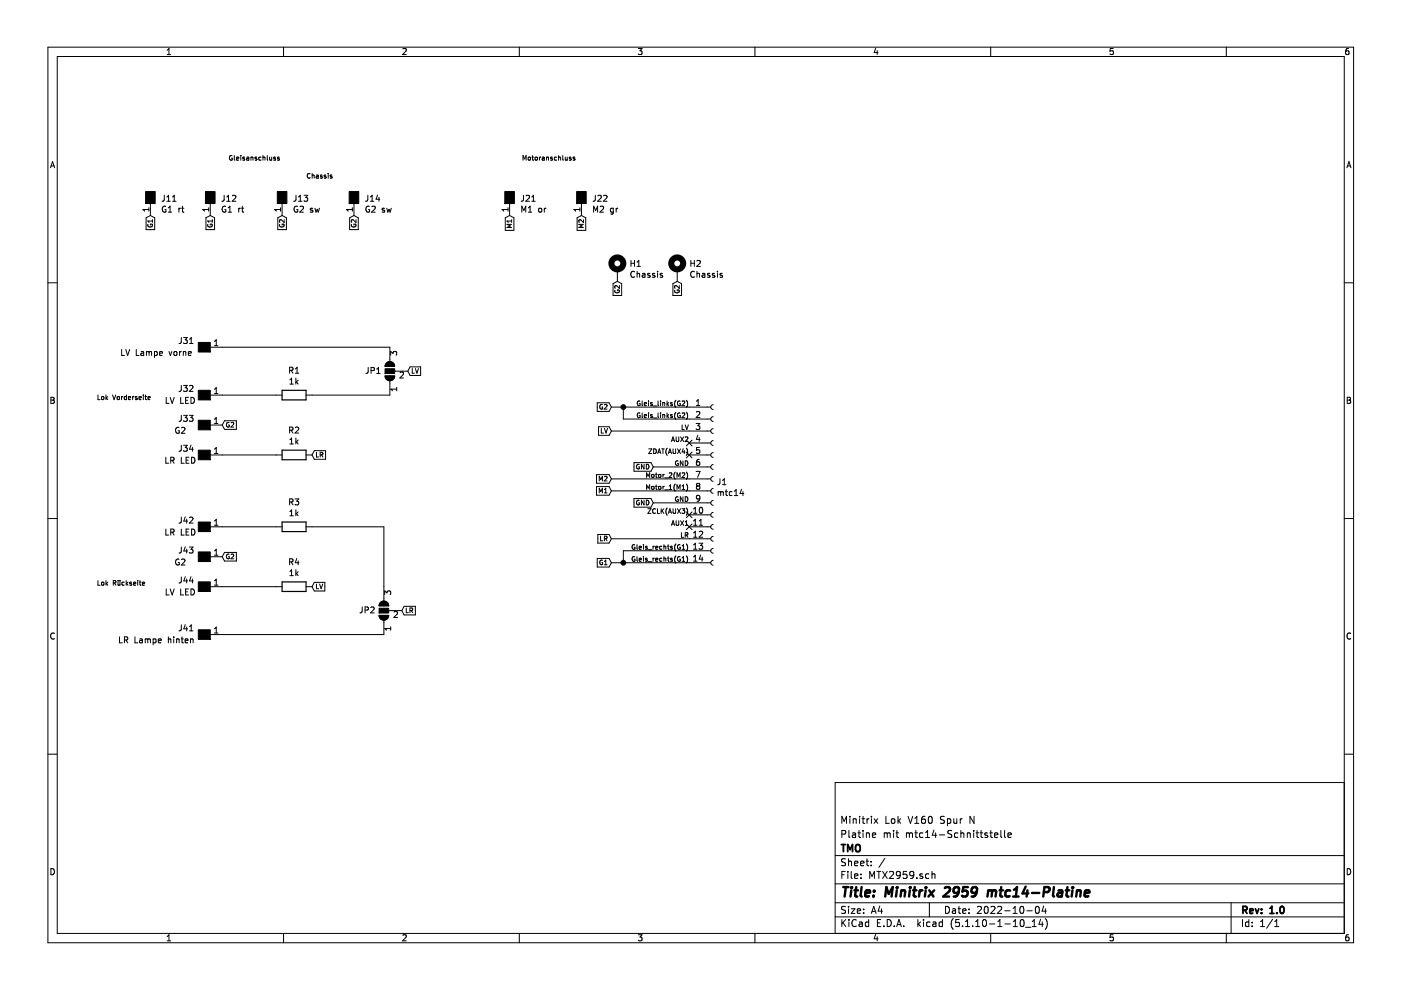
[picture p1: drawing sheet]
EESchema Schematic File Version 4
EELAYER 30 0
EELAYER END
$Descr A4 11693 8268
encoding utf-8
Sheet 1 1
Title "Minitrix 2959 mtc14-Platine"
Date "2022-10-04"
Rev "1.0"
Comp "TMO"
Comment1 "Platine mit mtc14-Schnittstelle"
Comment2 "Minitrix Lok V160 Spur N"
Comment3 ""
Comment4 ""
$EndDescr
$Comp
L Connector:Conn_01x14_Female J1
U 1 1
P 5950 4000
F 0 "J1" H 5978 3976 50  0000 L CNN
F 1 "mtc14" H 5978 3885 50  0000 L CNN
F 2 "TMO:FPC-SMD_14P-P0.5_HDGC_0.5K-QX-14PWB_HandSoldering_(mtc14)" H 5950 4000 50  0001 C CNN
F 3 "~" H 5950 4000 50  0001 C CNN
	1    5950 4000
	1    0    0    -1  
$EndComp
$Comp
L Mechanical:MountingHole_Pad H1
U 1 1
P 5150 2250
F 0 "H1" H 5250 2299 50  0000 L CNN
F 1 "Chassis" H 5250 2208 50  0000 L CNN
F 2 "TMO:MountingHole_3.3mm_Pad_5mm" H 5150 2250 50  0001 C CNN
F 3 "~" H 5150 2250 50  0001 C CNN
	1    5150 2250
	1    0    0    -1  
$EndComp
$Comp
L Mechanical:MountingHole_Pad H2
U 1 1
P 5650 2250
F 0 "H2" H 5750 2299 50  0000 L CNN
F 1 "Chassis" H 5750 2208 50  0000 L CNN
F 2 "TMO:MountingHole_3.3mm_Pad_5mm" H 5650 2250 50  0001 C CNN
F 3 "~" H 5650 2250 50  0001 C CNN
	1    5650 2250
	1    0    0    -1  
$EndComp
$Comp
L TMO_Connector_Generic:Conn_01x01_SMD J22
U 1 1
P 4850 1650
F 0 "J22" V 4838 1562 50  0000 R CNN
F 1 "M2 gr" V 4747 1562 50  0000 R CNN
F 2 "Measurement_Points:Measurement_Point_Square-SMD-Pad_Small" V 4938 1576 50  0001 C CNN
F 3 "" H 4850 1650 50  0001 C CNN
	1    4850 1650
	0    -1   -1   0   
$EndComp
$Comp
L TMO_Connector_Generic:Conn_01x01_SMD J21
U 1 1
P 4250 1650
F 0 "J21" V 4238 1562 50  0000 R CNN
F 1 "M1 or" V 4147 1562 50  0000 R CNN
F 2 "Measurement_Points:Measurement_Point_Square-SMD-Pad_Small" V 4338 1576 50  0001 C CNN
F 3 "" H 4250 1650 50  0001 C CNN
	1    4250 1650
	0    -1   -1   0   
$EndComp
$Comp
L TMO_Connector_Generic:Conn_01x01_SMD J13
U 1 1
P 2350 1650
F 0 "J13" V 2338 1562 50  0000 R CNN
F 1 "G2 sw" V 2247 1562 50  0000 R CNN
F 2 "Measurement_Points:Measurement_Point_Square-SMD-Pad_Small" V 2438 1576 50  0001 C CNN
F 3 "" H 2350 1650 50  0001 C CNN
	1    2350 1650
	0    -1   -1   0   
$EndComp
$Comp
L TMO_Connector_Generic:Conn_01x01_SMD J12
U 1 1
P 1750 1650
F 0 "J12" V 1738 1562 50  0000 R CNN
F 1 "G1 rt" V 1647 1562 50  0000 R CNN
F 2 "Measurement_Points:Measurement_Point_Square-SMD-Pad_Small" V 1838 1576 50  0001 C CNN
F 3 "" H 1750 1650 50  0001 C CNN
	1    1750 1650
	0    -1   -1   0   
$EndComp
$Comp
L TMO_Connector_Generic:Conn_01x01_SMD J32
U 1 1
P 1700 3300
F 0 "J32" H 1850 3250 50  0000 C CNN
F 1 "LV LED" H 1900 3350 50  0000 C CNN
F 2 "Measurement_Points:Measurement_Point_Square-SMD-Pad_Small" V 1788 3226 50  0001 C CNN
F 3 "" H 1700 3300 50  0001 C CNN
	1    1700 3300
	-1   0    0    1   
$EndComp
$Comp
L TMO_Connector_Generic:Conn_01x01_SMD J33
U 1 1
P 1700 3550
F 0 "J33" H 1850 3500 50  0000 C CNN
F 1 "G2" H 1900 3600 50  0000 C CNN
F 2 "Measurement_Points:Measurement_Point_Square-SMD-Pad_Small" V 1788 3476 50  0001 C CNN
F 3 "" H 1700 3550 50  0001 C CNN
	1    1700 3550
	-1   0    0    1   
$EndComp
$Comp
L TMO_Connector_Generic:Conn_01x01_SMD J34
U 1 1
P 1700 3800
F 0 "J34" H 1850 3750 50  0000 C CNN
F 1 "LR LED" H 1900 3850 50  0000 C CNN
F 2 "Measurement_Points:Measurement_Point_Square-SMD-Pad_Small" V 1788 3726 50  0001 C CNN
F 3 "" H 1700 3800 50  0001 C CNN
	1    1700 3800
	-1   0    0    1   
$EndComp
$Comp
L TMO_Connector_Generic:Conn_01x01_SMD J42
U 1 1
P 1700 4400
F 0 "J42" H 1850 4350 50  0000 C CNN
F 1 "LR LED" H 1900 4450 50  0000 C CNN
F 2 "Measurement_Points:Measurement_Point_Square-SMD-Pad_Small" V 1788 4326 50  0001 C CNN
F 3 "" H 1700 4400 50  0001 C CNN
	1    1700 4400
	-1   0    0    1   
$EndComp
$Comp
L TMO_Connector_Generic:Conn_01x01_SMD J43
U 1 1
P 1700 4650
F 0 "J43" H 1850 4600 50  0000 C CNN
F 1 "G2" H 1900 4700 50  0000 C CNN
F 2 "Measurement_Points:Measurement_Point_Square-SMD-Pad_Small" V 1788 4576 50  0001 C CNN
F 3 "" H 1700 4650 50  0001 C CNN
	1    1700 4650
	-1   0    0    1   
$EndComp
$Comp
L TMO_Connector_Generic:Conn_01x01_SMD J44
U 1 1
P 1700 4900
F 0 "J44" H 1850 4850 50  0000 C CNN
F 1 "LV LED" H 1900 4950 50  0000 C CNN
F 2 "Measurement_Points:Measurement_Point_Square-SMD-Pad_Small" V 1788 4826 50  0001 C CNN
F 3 "" H 1700 4900 50  0001 C CNN
	1    1700 4900
	-1   0    0    1   
$EndComp
$Comp
L Device:R R1
U 1 1
P 2450 3300
F 0 "R1" V 2243 3300 50  0000 C CNN
F 1 "1k" V 2334 3300 50  0000 C CNN
F 2 "Resistors_SMD:R_0805_HandSoldering" V 2380 3300 50  0001 C CNN
F 3 "~" H 2450 3300 50  0001 C CNN
	1    2450 3300
	0    1    1    0   
$EndComp
$Comp
L Device:R R2
U 1 1
P 2450 3800
F 0 "R2" V 2243 3800 50  0000 C CNN
F 1 "1k" V 2334 3800 50  0000 C CNN
F 2 "Resistors_SMD:R_0805_HandSoldering" V 2380 3800 50  0001 C CNN
F 3 "~" H 2450 3800 50  0001 C CNN
	1    2450 3800
	0    1    1    0   
$EndComp
$Comp
L Device:R R3
U 1 1
P 2450 4400
F 0 "R3" V 2243 4400 50  0000 C CNN
F 1 "1k" V 2334 4400 50  0000 C CNN
F 2 "Resistors_SMD:R_0805_HandSoldering" V 2380 4400 50  0001 C CNN
F 3 "~" H 2450 4400 50  0001 C CNN
	1    2450 4400
	0    1    1    0   
$EndComp
$Comp
L Device:R R4
U 1 1
P 2450 4900
F 0 "R4" V 2243 4900 50  0000 C CNN
F 1 "1k" V 2334 4900 50  0000 C CNN
F 2 "Resistors_SMD:R_0805_HandSoldering" V 2380 4900 50  0001 C CNN
F 3 "~" H 2450 4900 50  0001 C CNN
	1    2450 4900
	0    1    1    0   
$EndComp
Text Label 5750 3400 2    39   ~ 0
Gleis_links(G2)
Text Label 5750 3500 2    39   ~ 0
Gleis_links(G2)
Text Label 5750 4600 2    39   ~ 0
Gleis_rechts(G1)
Text Label 5750 4700 2    39   ~ 0
Gleis_rechts(G1)
Text Label 5750 3600 2    39   ~ 0
LV
Text Label 5750 3700 2    39   ~ 0
AUX2
Text Label 5750 3800 2    39   ~ 0
ZDAT(AUX4)
Text Label 5750 3900 2    39   ~ 0
GND
Text Label 5750 4000 2    39   ~ 0
Motor_2(M2)
Text Label 5750 4100 2    39   ~ 0
Motor_1(M1)
Text Label 5750 4300 2    39   ~ 0
ZCLK(AUX3)
Text Label 5750 4400 2    39   ~ 0
AUX1
Text Label 5750 4500 2    39   ~ 0
LR
Text Label 5750 4200 2    39   ~ 0
GND
$Comp
L Jumper:SolderJumper_3_Open JP1
U 1 1
P 3250 3100
F 0 "JP1" V 3250 3168 50  0000 L CNN
F 1 "SolderJumper_2_Open" V 3205 3167 50  0001 L CNN
F 2 "Jumper:SolderJumper-3_P1.3mm_Open_RoundedPad1.0x1.5mm_NumberLabels" H 3250 3100 50  0001 C CNN
F 3 "~" H 3250 3100 50  0001 C CNN
	1    3250 3100
	0    -1   -1   0   
$EndComp
$Comp
L Jumper:SolderJumper_3_Open JP2
U 1 1
P 3200 5100
F 0 "JP2" V 3200 5168 50  0000 L CNN
F 1 "SolderJumper_2_Open" V 3155 5167 50  0001 L CNN
F 2 "Jumper:SolderJumper-3_P1.3mm_Open_RoundedPad1.0x1.5mm_NumberLabels" H 3200 5100 50  0001 C CNN
F 3 "~" H 3200 5100 50  0001 C CNN
	1    3200 5100
	0    -1   -1   0   
$EndComp
$Comp
L TMO_Connector_Generic:Conn_01x01_SMD J31
U 1 1
P 1700 2900
F 0 "J31" H 1850 2850 50  0000 C CNN
F 1 "LV Lampe vorne" H 2100 2950 50  0000 C CNN
F 2 "Measurement_Points:Measurement_Point_Square-SMD-Pad_Big" V 1788 2826 50  0001 C CNN
F 3 "" H 1700 2900 50  0001 C CNN
	1    1700 2900
	-1   0    0    1   
$EndComp
$Comp
L TMO_Connector_Generic:Conn_01x01_SMD J41
U 1 1
P 1700 5300
F 0 "J41" H 1850 5250 50  0000 C CNN
F 1 "LR Lampe hinten" H 2100 5350 50  0000 C CNN
F 2 "Measurement_Points:Measurement_Point_Square-SMD-Pad_Big" V 1788 5226 50  0001 C CNN
F 3 "" H 1700 5300 50  0001 C CNN
	1    1700 5300
	-1   0    0    1   
$EndComp
Text GLabel 5100 4500 0    39   Input ~ 0
LR
Text GLabel 5100 3600 0    39   Input ~ 0
LV
Wire Wire Line
	5100 3600 5750 3600
Wire Wire Line
	5750 4500 5100 4500
Text GLabel 3400 3100 2    39   Input ~ 0
LV
Text GLabel 2600 4900 2    39   Input ~ 0
LV
Text GLabel 2600 3800 2    39   Input ~ 0
LR
Text GLabel 3350 5100 2    39   Input ~ 0
LR
Wire Wire Line
	1850 3300 2300 3300
Wire Wire Line
	1850 3800 2300 3800
Wire Wire Line
	1850 4400 2300 4400
Wire Wire Line
	1850 4900 2300 4900
Text Notes 800  3350 0    39   ~ 0
Lok Vorderseite
Text Notes 800  4900 0    39   ~ 0
Lok Rückseite
Wire Wire Line
	1850 2900 3250 2900
Wire Wire Line
	2600 3300 3250 3300
Wire Wire Line
	1850 5300 3200 5300
Wire Wire Line
	2600 4400 3200 4400
Wire Wire Line
	3200 4400 3200 4900
Text GLabel 5100 4000 0    39   Input ~ 0
M2
Text GLabel 5100 4100 0    39   Input ~ 0
M1
Wire Wire Line
	5100 4000 5750 4000
Wire Wire Line
	5100 4100 5750 4100
NoConn ~ 5750 3700
NoConn ~ 5750 3800
NoConn ~ 5750 4300
NoConn ~ 5750 4400
Text GLabel 5100 3400 0    39   Input ~ 0
G2
Text GLabel 5100 4700 0    39   Input ~ 0
G1
Wire Wire Line
	5100 4700 5200 4700
Wire Wire Line
	5100 3400 5200 3400
Wire Wire Line
	5200 3400 5200 3500
Wire Wire Line
	5200 3500 5750 3500
Connection ~ 5200 3400
Wire Wire Line
	5200 3400 5750 3400
Wire Wire Line
	5200 4700 5200 4600
Wire Wire Line
	5200 4600 5750 4600
Connection ~ 5200 4700
Wire Wire Line
	5200 4700 5750 4700
Text GLabel 4850 1800 3    39   Input ~ 0
M2
Text GLabel 4250 1800 3    39   Input ~ 0
M1
Text GLabel 2350 1800 3    39   Input ~ 0
G2
Text GLabel 1750 1800 3    39   Input ~ 0
G1
Text Notes 1900 1350 0    39   ~ 0
Gleisanschluss
Text Notes 4350 1350 0    39   ~ 0
Motoranschluss
Text GLabel 5450 3900 0    39   Input ~ 0
GND
Text GLabel 5450 4200 0    39   Input ~ 0
GND
Wire Wire Line
	5450 3900 5750 3900
Wire Wire Line
	5450 4200 5750 4200
Text GLabel 1850 4650 2    39   Input ~ 0
G2
Text GLabel 1850 3550 2    39   Input ~ 0
G2
Text GLabel 5150 2350 3    39   Input ~ 0
G2
Text GLabel 5650 2350 3    39   Input ~ 0
G2
$Comp
L TMO_Connector_Generic:Conn_01x01_SMD J14
U 1 1
P 2950 1650
F 0 "J14" V 2938 1562 50  0000 R CNN
F 1 "G2 sw" V 2847 1562 50  0000 R CNN
F 2 "Measurement_Points:Measurement_Point_Square-SMD-Pad_Small" V 3038 1576 50  0001 C CNN
F 3 "" H 2950 1650 50  0001 C CNN
	1    2950 1650
	0    -1   -1   0   
$EndComp
Text GLabel 2950 1800 3    39   Input ~ 0
G2
$Comp
L TMO_Connector_Generic:Conn_01x01_SMD J11
U 1 1
P 1250 1650
F 0 "J11" V 1238 1562 50  0000 R CNN
F 1 "G1 rt" V 1147 1562 50  0000 R CNN
F 2 "Measurement_Points:Measurement_Point_Square-SMD-Pad_Small" V 1338 1576 50  0001 C CNN
F 3 "" H 1250 1650 50  0001 C CNN
	1    1250 1650
	0    -1   -1   0   
$EndComp
Text GLabel 1250 1800 3    39   Input ~ 0
G1
Text Notes 2550 1500 0    39   ~ 0
Chassis
$EndSCHEMATC
